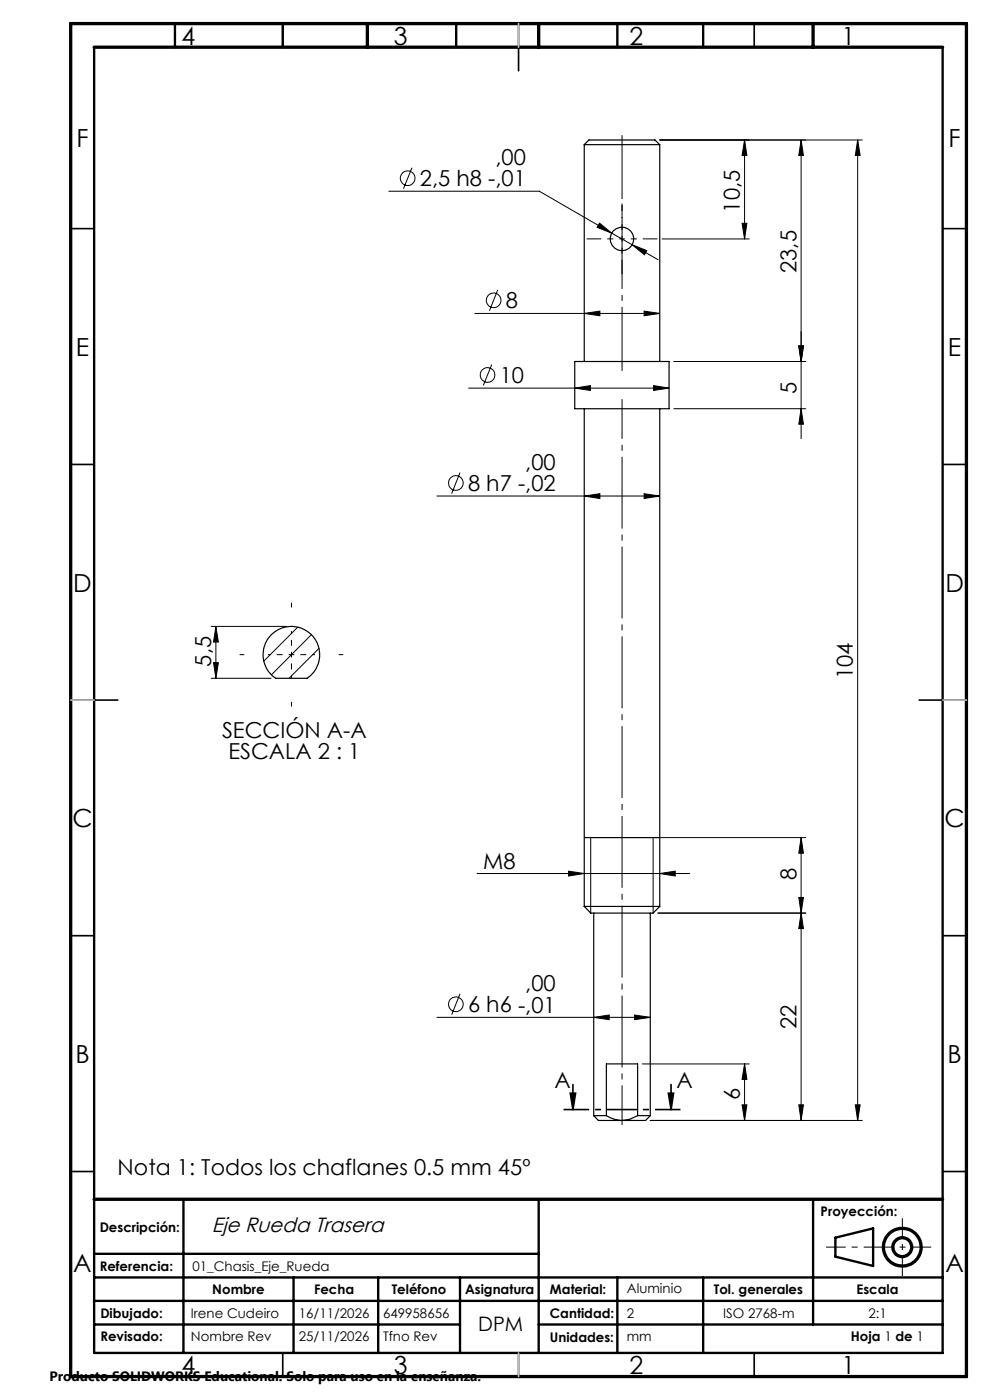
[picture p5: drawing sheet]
<svg xmlns="http://www.w3.org/2000/svg" width="210mm" height="297mm" viewBox="0 0 210 297" stroke-linecap="round" stroke-linejoin="round" font-family="sans-serif">
<g fill="none" stroke="#000" stroke-width=".25">
<path d="M123.9 30.7h16M123.9 30.7l1-1h14l1 1M123.9 30.7v46M139.9 30.7v46M121.9 76.7h20v10h-20zM123.9 86.7v105.6M139.9 86.7v105.6M57.6 134.6a6 6 0 0 1 8.9 .5 6 6 0 0 1-1.4 8.8h-6.6a6 6 0 0 1-.9-9.3zM123.9 177.7h16M123.9 192.3h16M123.9 192.3l1.4 1.4h13.2l1.4-1.4M125.9 193.7v43"/>
<path d="M137.9 193.7v43M125.9 236.7h2.7M125.9 236.7l1 1h5M128.6 236.7v-11h6.7v11M128.6 236.7a6.4 6.4 0 0 0 3.3 1M135.3 236.7h2.6M135.3 236.7l-1.6 .7-1.8 .3M137.9 236.7l-1 1h-5"/>
<circle cx="131.9" cy="50.7" r="2.5"/>
</g>
<g fill="none" stroke="#000" stroke-width=".21">
<path d="M87.4 35.6l-1.8 4.4M139.9 29.7h43M157.9 29.7l.5 3.3h-1zM157.9 29.7v21M169.9 29.7l.5 3.3h-1zM169.9 29.7v63.4M181.9 29.7l.6 3.3h-1.1zM181.9 29.7v208M82.5 40.6h31.9l15.4 8.9M127.2 47.3l2.6 2.2-3.2-1.3zM129.8 49.5l4.3 2.4M134.1 51.9l3.1 1.3-.5 .8z"/>
<path d="M134.1 51.9l5.5 3.2M140.4 50.7h18.5M157.4 47.4h1l-.5 3.3zM100.7 66.5h39.2M104.3 77.3l-1.8 4.5M105.6 61.5l-1.8 4.4M123.9 66.5l3.3-.5v1zM136.6 66l3.3 .5-3.3 .5zM142.9 76.7h28M169.4 73.4h1l-.5 3.3zM99.4 82.3h42.5M121.9 82.3l3.3-.5v1z"/>
<path d="M138.6 81.8l3.3 .5-3.3 .5zM142.9 86.7h28M169.9 86.7l.5 3.3h-1zM92.7 105.2h47.2M97.6 100.3l-1.8 4.4M123.9 105.2l3.3-.5v1.1zM136.6 104.7l3.3 .5-3.3 .6zM44.8 132.9h16M45.8 132.9l.5 3.3h-1zM45.8 132.9v11M63.1 133.1l-7.1 7.2M66 134.7l-8.4 8.5"/>
<path d="M67.7 137.5l-6.4 6.4M44.8 143.9h12.7M45.3 140.6h1l-.5 3.3zM125.3 177.7v16M138.5 177.7v16M139.6 177.7h31.3M169.9 177.7l.5 3.3h-1zM169.9 177.7v60M101.2 185.3h45.1M120.6 184.8l3.3 .5-3.3 .5zM139.6 193.7h31.3M139.9 185.3l3.3-.5v1z"/>
<path d="M169.4 190.4h1l-.5 3.3zM169.9 193.7l.5 3.3h-1zM92.7 215.8h45.2M97.6 210.8l-1.8 4.5M125.9 215.8l3.3-.5v1zM134.6 215.3l3.3 .5-3.3 .5zM136.2 225.7h22.7M137.9 237.7h45M157.4 234.4h1l-.5 3.3zM157.9 225.7l.5 3.3h-1zM157.9 225.7v12M169.4 234.4h1l-.5 3.3z"/>
<path d="M181.4 234.4h1.1l-.6 3.3z"/>
<circle cx="86.5" cy="37.8" r="1.55"/>
<circle cx="103.4" cy="79.5" r="1.55"/>
<circle cx="104.7" cy="63.7" r="1.56"/>
<circle cx="96.7" cy="102.5" r="1.55"/>
<circle cx="96.7" cy="213" r="1.56"/>
</g>
<g fill="none" stroke="#000" stroke-width=".7" stroke-linecap="butt">
<circle cx="191.4" cy="264.6" r="4"/>
<circle cx="191.4" cy="264.6" r="2"/>
</g>
<path d="M197.5 264.6h-22.3" fill="none" stroke="#000" stroke-width=".21" stroke-dasharray="6.3 1.3 1.3 1.3" stroke-dashoffset="2.2" stroke-linecap="butt"/>
<path d="M191.4 258.4v12.3" fill="none" stroke="#000" stroke-width=".21" stroke-dasharray="6.3 1.3 1.3 1.3" stroke-dashoffset="2.1" stroke-linecap="butt"/>
<g fill="none" stroke="#000" stroke-width=".35">
<path d="M60 5v5M110 5v10M160 5v5M15 48.5h5M200 48.5h5M15 98.5h5M200 98.5h5M15 148.5h10M195 148.5h10M15 198.5h5M200 198.5h5M121 231.9h1.1l-.6 3.5z"/>
<path d="M121.5 230.1v5.3M141.8 231.9h1.1l-.6 3.5zM142.3 230.1v5.3M15 248.5h5M200 248.5h5M60 287v5M110 287v5M160 287v5"/>
</g>
<g fill="none" stroke="#000" stroke-width=".5">
<path d="M20 10v277h180v-277M37.1 5v5M60 5v5M96.8 5v5M131 5v5M149.2 5v5M38.9 254.4v32.6M114.3 254.4v32.6M172.5 254.4v26.6M20 266h94.3M20 271h180M20 276h180"/>
<path d="M62.3 271v16M80.2 271v16M97.6 271v16M131 271v16M149.2 271v16M177.2 262.6l8-2v8l-8-2zM20 281h77.6M114.3 281h85.7"/>
</g>
<path d="M15 5h190v287h-190zM20 10h180M77.9 5v5M114.3 5v5M172.5 5v5M20 254.4h180" fill="none" stroke="#000" stroke-width=".7"/>
<path d="M110 5v5M15 148.5h5M200 148.5h5M110 287v5" fill="none" stroke="#c0c0c0" stroke-width=".35"/>
<g fill="#000">
<path d="M157.9 29.7l.5 3.3h-1zM169.9 29.7l.5 3.3h-1zM181.9 29.7l.6 3.3h-1.1zM127.2 47.3l2.6 2.2-3.2-1.3zM134.1 51.9l3.1 1.3-.5 .8zM157.4 47.4h1l-.5 3.3zM123.9 66.5l3.3-.5v1zM136.6 66l3.3 .5-3.3 .5zM169.4 73.4h1l-.5 3.3zM121.9 82.3l3.3-.5v1zM138.6 81.8l3.3 .5-3.3 .5zM169.9 86.7l.5 3.3h-1z"/>
<path d="M123.9 105.2l3.3-.5v1.1zM136.6 104.7l3.3 .5-3.3 .6zM45.8 132.9l.5 3.3h-1zM45.3 140.6h1l-.5 3.3zM169.9 177.7l.5 3.3h-1zM120.6 184.8l3.3 .5-3.3 .5zM139.9 185.3l3.3-.5v1zM169.9 193.7l.5 3.3h-1zM169.4 190.4h1l-.5 3.3zM125.9 215.8l3.3-.5v1zM134.6 215.3l3.3 .5-3.3 .5zM121 231.9h1.1l-.6 3.5z"/>
<path d="M141.8 231.9h1.1l-.6 3.5zM157.4 234.4h1l-.5 3.3zM157.9 225.7l.5 3.3h-1zM169.4 234.4h1l-.5 3.3zM181.4 234.4h1.1l-.6 3.3z"/>
</g>
<path d="M131.9 238.7v-154" fill="none" stroke="#000" stroke-width=".21" stroke-dasharray="15.2 1.3 1.3 1.3" stroke-dashoffset="6.8" stroke-linecap="butt"/>
<path d="M131.9 78.7v-50" fill="none" stroke="#000" stroke-width=".21" stroke-dasharray="15.2 1.3 1.3 1.3" stroke-dashoffset="1.7" stroke-linecap="butt"/>
<path d="M144.3 235.4h-24.8" fill="none" stroke="#000" stroke-width=".35" stroke-dasharray="6.3 1.3 1.3 1.3" stroke-dashoffset=".9" stroke-linecap="butt"/>
<path d="M131.9 50.7v-5M131.9 50.7h-5M131.9 50.7v5M131.9 50.7h5M61.8 138.9v-5M61.8 138.9h-5M61.8 138.9v5M61.8 138.9h5" fill="none" stroke="#000" stroke-width=".21" stroke-dasharray="15.2 1.3 1.3 1.3" stroke-dashoffset="14.6" stroke-linecap="butt"/>
<path d="M126.9 50.7h-2.5M131.9 45.7v-2.5M131.9 55.7v2.5M136.9 50.7h2.5M51.8 138.9h-1M61.8 128.9v-1M71.8 138.9h1M61.8 148.9v1" fill="none" stroke="#000" stroke-width=".21" stroke-dasharray="15.2 1.3 1.3 1.3" stroke-linecap="butt"/>
<g font-size="5.3">
<text x="38.5" y="9.5">4</text>
<text x="83.5" y="9.5">3</text>
<text x="133.5" y="9.5">2</text>
<text x="178.5" y="9.5">1</text>
<text x="16.2" y="31.2">F</text>
<text x="201.2" y="31.2">F</text>
<text x="16.1" y="75.5">E</text>
<text x="201.1" y="75.5">E</text>
<text x="15.5" y="125.5">D</text>
<text x="200.5" y="125.5">D</text>
<text x="15.4" y="175.5">C</text>
<text x="200.4" y="175.5">C</text>
<text x="16" y="225.5">B</text>
<text x="201" y="225.5">B</text>
<text x="15.5" y="269.7">A</text>
<text x="200.5" y="269.7">A</text>
<text x="38.5" y="291.5">4</text>
<text x="83.5" y="291.5">3</text>
<text x="133.5" y="291.5">2</text>
<text x="178.5" y="291.5">1</text>
</g>
<g font-size="4.7">
<text x="105.1" y="35">,00</text>
<text x="89.1" y="39.5">2,5 h8 -,01</text>
<text x="156.9" y="45.1" transform="rotate(-90 156.9 45.1)">10,5</text>
<text x="168.9" y="57.9" transform="rotate(-90 168.9 57.9)">23,5</text>
<text x="107.3" y="65.4">8</text>
<text x="106" y="81.2">10</text>
<text x="168.9" y="83.6" transform="rotate(-90 168.9 83.6)">5</text>
<text x="111.4" y="99.7">,00</text>
<text x="99.3" y="104.2">8 h7 -,02</text>
<text x="44.8" y="141.4" transform="rotate(-90 44.8 141.4)">5,5</text>
<text x="180.9" y="144.1" transform="rotate(-90 180.9 144.1)">104</text>
<text x="47.1" y="156.5">SECCIÓN A-A</text>
<text x="48.4" y="161">ESCALA 2 : 1</text>
<text x="102.5" y="184.3">M8</text>
<text x="168.9" y="186.6" transform="rotate(-90 168.9 186.6)">8</text>
<text x="99.3" y="214.7">6 h6 -,01</text>
<text x="111.4" y="210.3">,00</text>
<text x="168.9" y="218.4" transform="rotate(-90 168.9 218.4)">22</text>
<text x="117.6" y="230.8">A</text>
<text x="143.5" y="230.7">A</text>
<text x="156.9" y="233.3" transform="rotate(-90 156.9 233.3)">6</text>
<text x="25" y="249.3">Nota 1: Todos los chaflanes 0.5 mm 45º</text>
</g>
<text font-size="4.4" x="44.9" y="261.3">Eje Rueda Trasera</text>
<text font-size="4.2" x="101.4" y="282.3">DPM</text>
<text font-size="2.9" x="10.5" y="292.9">Producto SOLIDWORKS Educational. Solo para uso en la enseñanza.</text>
<g font-size="2.8">
<text x="21.1" y="261.3">Descripción:</text>
<text x="174.1" y="258">Proyección:</text>
<text x="21.1" y="269.7">Referencia:</text>
<text x="40.8" y="269.7">01_Chasis_Eje_Rueda</text>
<text x="45" y="274.5">Nombre</text>
<text x="66.6" y="274.5">Fecha</text>
<text x="83.1" y="274.5">Teléfono</text>
<text x="98.6" y="274.5">Asignatura</text>
<text x="116.7" y="274.5">Material:</text>
<text x="133" y="274.4">Aluminio</text>
<text x="151.4" y="274.5">Tol. generales</text>
<text x="181.7" y="274.5">Escala</text>
<text x="21.3" y="279.7">Dibujado:</text>
<text x="40.5" y="279.7">Irene Cudeiro</text>
<text x="63.4" y="279.7">16/11/2026</text>
<text x="81.3" y="279.7">649958656</text>
<text x="116.7" y="279.7">Cantidad:</text>
<text x="133" y="279.6">2</text>
<text x="153.4" y="279.7">ISO 2768-m</text>
<text x="184.2" y="279.7">2:1</text>
<text x="21.3" y="284.6">Revisado:</text>
<text x="40.5" y="284.6">Nombre Rev</text>
<text x="63.4" y="284.6">25/11/2026</text>
<text x="81.3" y="284.6">Tfno Rev</text>
<text x="116.7" y="284.6">Unidades:</text>
<text x="133" y="284.5">mm</text>
<text x="180.5" y="284.5">Hoja 1 de 1</text>
</g>
</svg>
